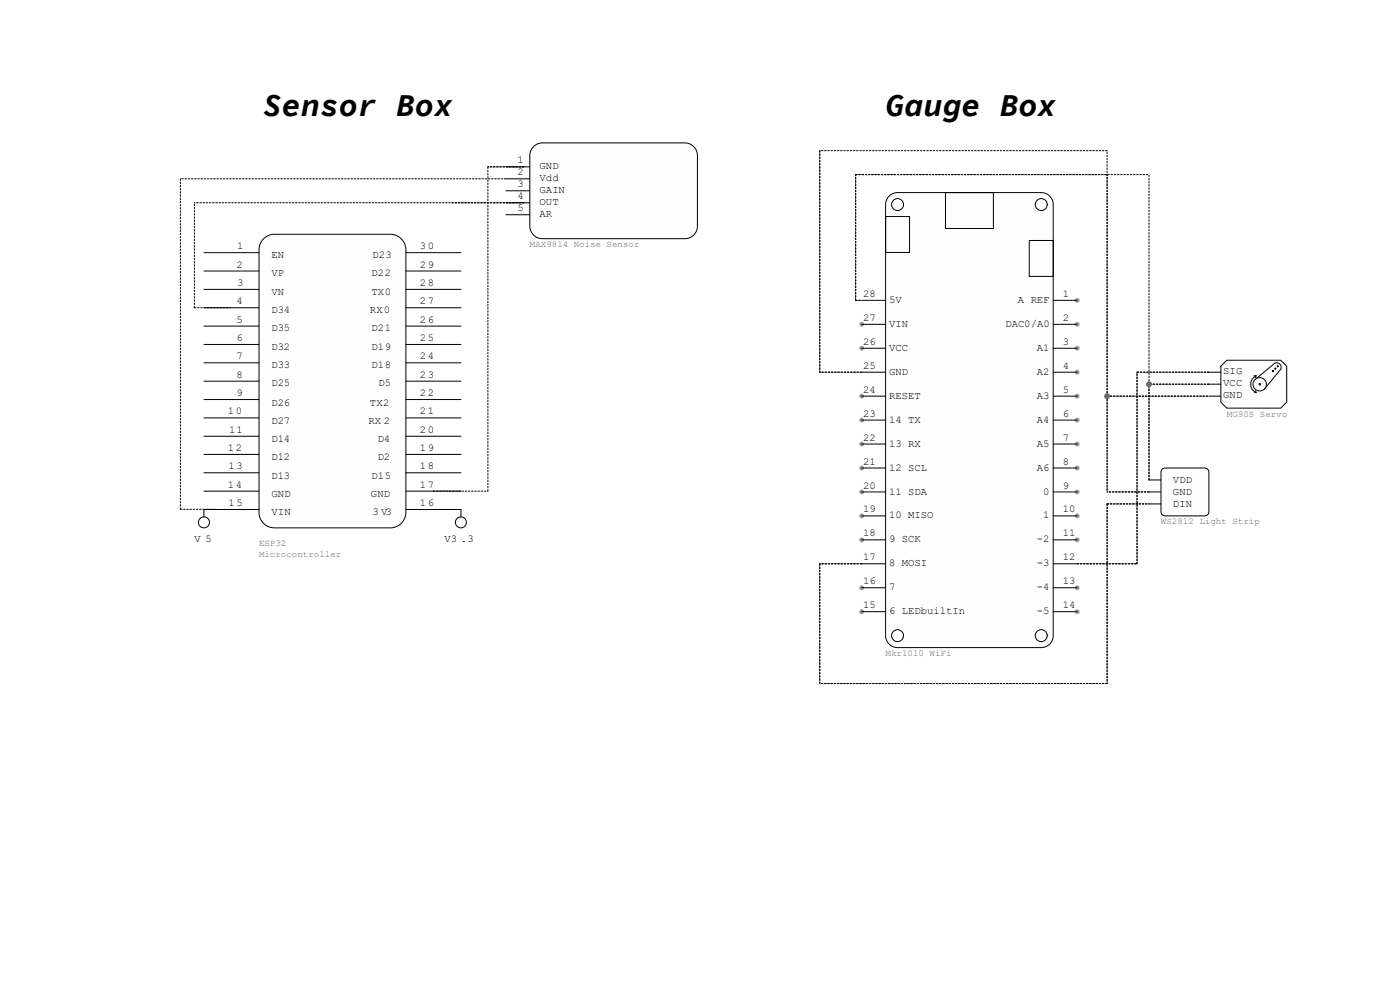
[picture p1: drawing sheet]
<svg xmlns="http://www.w3.org/2000/svg" width="297mm" height="210mm" viewBox="0 0 297 210" stroke-linecap="round" stroke-linejoin="round" font-family="sans-serif">
<path d="M113 31.3a2.68 2.68 0 0 1 2.1-1h30.2a2.68 2.68 0 0 1 2.7 2.7v15a2.66 2.66 0 0 1-2.7 2.6h-30.2a2.68 2.68 0 0 1-2.7-2.6v-15l.1-.6z" fill="#fffff3"/>
<path d="M113 31.3a2.68 2.68 0 0 1 2.1-1h30.2a2.68 2.68 0 0 1 2.7 2.7v15a2.66 2.66 0 0 1-2.7 2.6h-30.2a2.68 2.68 0 0 1-2.7-2.6v-15l.1-.6z" fill="none" stroke="#000" stroke-width=".21"/>
<path d="M259 77.7l1.3-1.3h11.4l1.3 1.3v7.6l-1.3 1.3h-11.4l-1.3-1.3z" fill="#fffff3"/>
<path d="M259 77.7l1.3-1.3h11.4l1.3 1.3v7.6l-1.3 1.3h-11.4l-1.3-1.3z" fill="none" stroke="#000" stroke-width=".21"/>
<path d="M188.8 41.4l1-.5h.6h30.5a2.55 2.55 0 0 1 2.5 2.5v91.4a2.55 2.55 0 0 1-2.5 2.6h-30.5a2.55 2.55 0 0 1-2.5-2.6v-91.4a2.54 2.54 0 0 1 .9-2z" fill="#fffff3"/>
<path d="M188.8 41.4l1-.5h.6h30.5a2.55 2.55 0 0 1 2.5 2.5v91.4a2.55 2.55 0 0 1-2.5 2.6h-30.5a2.55 2.55 0 0 1-2.5-2.6v-91.4a2.54 2.54 0 0 1 .9-2z" fill="none" stroke="#000" stroke-width=".21"/>
<g fill="#999">
<circle cx="228.5" cy="63.7" r=".51"/>
<circle cx="228.5" cy="68.8" r=".51"/>
<circle cx="228.5" cy="73.9" r=".51"/>
<circle cx="228.5" cy="79" r=".51"/>
<circle cx="228.5" cy="84" r=".51"/>
<circle cx="228.5" cy="89.1" r=".51"/>
<circle cx="228.5" cy="94.2" r=".51"/>
<circle cx="228.5" cy="99.3" r=".51"/>
<circle cx="228.5" cy="104.4" r=".51"/>
<circle cx="228.5" cy="109.4" r=".51"/>
<circle cx="228.5" cy="114.5" r=".51"/>
<circle cx="228.5" cy="124.7" r=".51"/>
<circle cx="228.5" cy="129.8" r=".51"/>
<circle cx="182.8" cy="129.8" r=".51"/>
<circle cx="182.8" cy="124.7" r=".51"/>
<circle cx="182.8" cy="114.5" r=".51"/>
<circle cx="182.8" cy="109.4" r=".51"/>
<circle cx="182.8" cy="104.4" r=".51"/>
<circle cx="182.8" cy="99.3" r=".51"/>
<circle cx="182.8" cy="94.2" r=".51"/>
<circle cx="182.8" cy="89.1" r=".51"/>
<circle cx="182.8" cy="84" r=".51"/>
<circle cx="182.8" cy="73.9" r=".51"/>
<circle cx="182.8" cy="68.8" r=".51"/>
</g>
<g fill="none" stroke="#000" stroke-width=".21">
<path d="M107.3 35.4h5.1M107.3 37.9h5.1M107.3 40.5h5.1M107.3 43h5.1M107.3 45.6h5.1M187.9 45.9h5.1v7.7h-5.1zM200.6 40.9h10.1v7.6h-10.1zM218.4 51h5v7.6h-5zM182.8 63.7h5.1M182.8 68.8h5.1M182.8 73.9h5.1M182.8 79h5.1"/>
<path d="M223.4 63.7h5.1M223.4 68.8h5.1M223.4 73.9h5.1M223.4 79h5.1M256.5 79h2.5M266 79.7h.5M266.5 79.7a1.93 1.93 0 0 0-1.2 1.8 1.93 1.93 0 0 0 1.2 1.8M266.5 79.7l-.1 .4M270.2 78.7l-.3-.1v.2h.2M270.7 78.2l-.2-.1v.2h.1M271.2 77.7l-.2-.1v.2h.1M182.8 84h5.1"/>
<path d="M182.8 89.1h5.1M182.8 94.2h5.1M182.8 99.3h5.1M223.4 84h5.1M223.4 89.1h5.1M223.4 94.2h5.1M223.4 99.3h5.1M256.5 84h2.5M256.5 81.5h2.5M266.1 83.3h.4M266.4 82.9l.1 .4M266.6 80.2l3.8-3.2a.95 .95 0 0 1 1.1 .2 .95 .95 0 0 1 .2 1.1l-3.4 4.2"/>
<path d="M267.4 81.5l-.1-.2-.2 .2 .3 .1M268.6 81.5a1.42 1.42 0 0 0-2.1-1.2 1.42 1.42 0 0 0 0 2.5 1.42 1.42 0 0 0 2.1-1.2M182.8 104.4h5.1M182.8 109.4h5.1M182.8 114.5h5.1M182.8 119.6h5.1M223.4 104.4h5.1M223.4 109.4h5.1M223.4 114.5h5.1M223.4 119.6h5.1M182.8 124.7h5.1M182.8 129.8h5.1"/>
<path d="M223.4 124.7h5.1M223.4 129.8h5.1"/>
<circle cx="190.4" cy="43.4" r="1.27"/>
<circle cx="220.9" cy="43.4" r="1.27"/>
<circle cx="190.4" cy="134.8" r="1.27"/>
<circle cx="220.9" cy="134.8" r="1.27"/>
</g>
<path d="M38.3 37.9v70.4M103.5 35.4v68.8M107.3 37.9h-69M111.1 35.4h-7.6M111.1 43h-15.2M111.1 43h-69.9M41.2 65.3v-22.3M38.3 108h7.6M91.9 104.2h11.6" fill="none" stroke="#000" stroke-width=".21" stroke-dasharray=".3 .3"/>
<path d="M246.5 99.5l.7-.2h8.4a.89 .89 0 0 1 .9 .9v8.4a.86 .86 0 0 1-.9 .8h-8.4a.86 .86 0 0 1-.9-.8v-8.4z" fill="#fffff3"/>
<path d="M246.5 99.5l.7-.2h8.4a.89 .89 0 0 1 .9 .9v8.4a.86 .86 0 0 1-.9 .8h-8.4a.86 .86 0 0 1-.9-.8v-8.4zM243.8 101.8h2.5M243.8 104.4h2.5M243.8 106.9h2.5" fill="none" stroke="#000" stroke-width=".21"/>
<g fill="none" stroke="#000" stroke-width=".21" stroke-dasharray=".3 .3">
<path d="M173.9 32v47M181.5 37h53.4M181.5 37h62.3M234.9 32h-61M181.5 63.7v-26.7M181.5 63.7h1.3M182.8 79h-8.9M241.2 79h15.3M234.9 84v-47M234.9 84h21.6M234.9 84v20.4M234.9 84v-52"/>
<path d="M243.8 81.5v-44.5M256.5 81.5h-12.7M173.9 119.6v25.4M182.8 119.6h-8.9M228.5 119.6h12.7M234.9 106.9v38.1M234.9 106.9h8.9M241.2 119.6v-40.6M243.8 104.4h-8.9M243.8 101.8v-20.3M234.9 145h-61"/>
</g>
<g fill="#566e70">
<circle cx="234.9" cy="84" r=".64"/>
<circle cx="243.8" cy="81.5" r=".64"/>
</g>
<path d="M55.9 50.7a3.2 3.2 0 0 1 2.3-1h24.6a3.3 3.3 0 0 1 3.3 3.3v55.7a3.3 3.3 0 0 1-3.3 3.3h-24.6a3.3 3.3 0 0 1-3.3-3.3v-55.7a3.3 3.3 0 0 1 1-2.3z" fill="#fffff3"/>
<g fill="none" stroke="#000" stroke-width=".21">
<path d="M43.3 53.6h11.6M43.3 57.5h11.6M55.9 50.7a3.2 3.2 0 0 1 2.3-1h24.6a3.3 3.3 0 0 1 3.3 3.3v55.7a3.3 3.3 0 0 1-3.3 3.3h-24.6a3.3 3.3 0 0 1-3.3-3.3v-55.7a3.3 3.3 0 0 1 1-2.3zM86.1 53.6h11.7M86.1 57.5h11.7M43.3 61.4h11.6M43.3 65.3h11.6M43.3 69.2h11.6M43.3 73.1h11.6M43.3 77h11.6M86.1 61.4h11.7M86.1 65.3h11.7"/>
<path d="M86.1 69.2h11.7M86.1 73.1h11.7M86.1 77h11.7M43.3 80.9h11.6M43.3 84.8h11.6M43.3 88.6h11.6M43.3 92.5h11.6M43.3 96.4h11.6M86.1 80.9h11.7M86.1 84.8h11.7M86.1 88.6h11.7M86.1 92.5h11.7"/>
<path d="M86.1 96.4h11.7M43.3 100.3h11.6M43.3 104.2h11.6M54.9 108.1h-11.6v1.5M86.1 100.3h11.7M86.1 104.2h11.7M86.1 108.1h11.7v1.5"/>
<circle cx="43.3" cy="110.8" r="1.17"/>
<circle cx="97.8" cy="110.8" r="1.17"/>
</g>
<path d="M41.2 65.3h7.7" fill="none" stroke="#000" stroke-width=".21" stroke-dasharray=".3 .3"/>
<g font-size="6.7">
<text x="55.8" y="24.6">Sensor Box</text>
<text x="187.9" y="24.6">Gauge Box</text>
</g>
<g font-size="2.2">
<text x="109.8" y="34.7">1</text>
<text x="114.5" y="35.9">GND</text>
<text x="109.8" y="37.2">2</text>
<text x="109.8" y="39.8">3</text>
<text x="114.5" y="38.5">Vdd</text>
<text x="114.5" y="41">GAIN</text>
<text x="109.8" y="42.3">4</text>
<text x="109.8" y="44.8">5</text>
<text x="114.4" y="46.1">AR</text>
<text x="114.5" y="43.6">OUT</text>
<text x="50.3" y="52.9">1</text>
<text x="89.1" y="52.9">30</text>
<text x="50.2" y="56.8">2</text>
<text x="57.6" y="54.7">EN</text>
<text x="57.6" y="58.6">VP</text>
<text x="78.8" y="58.6">D22</text>
<text x="79" y="54.7">D23</text>
<text x="89.1" y="56.8">29</text>
<text x="50.2" y="64.6">4</text>
<text x="50.3" y="60.7">3</text>
<text x="57.6" y="62.5">VN</text>
<text x="78.8" y="62.5">TX0</text>
<text x="89.1" y="60.7">28</text>
<text x="89.1" y="64.6">27</text>
<text x="183.1" y="63">28</text>
<text x="188.6" y="64.3">5V</text>
<text x="215.9" y="64.3">A REF</text>
<text x="225.5" y="63">1</text>
<text x="50.2" y="68.5">5</text>
<text x="57.6" y="66.4">D34</text>
<text x="57.6" y="70.3">D35</text>
<text x="78.5" y="66.4">RX0</text>
<text x="78.8" y="70.3">D21</text>
<text x="89.1" y="68.5">26</text>
<text x="183.1" y="68.1">27</text>
<text x="188.6" y="69.3">VIN</text>
<text x="213.3" y="69.3">DAC0/A0</text>
<text x="225.5" y="68.1">2</text>
<text x="50.2" y="72.3">6</text>
<text x="50.2" y="76.2">7</text>
<text x="57.6" y="74.2">D32</text>
<text x="78.8" y="74.2">D19</text>
<text x="89.1" y="72.3">25</text>
<text x="89.1" y="76.2">24</text>
<text x="183.1" y="73.2">26</text>
<text x="188.6" y="74.4">VCC</text>
<text x="220" y="74.4">A1</text>
<text x="225.5" y="73.2">3</text>
<text x="50.2" y="80.1">8</text>
<text x="50.2" y="84">9</text>
<text x="57.6" y="78.1">D33</text>
<text x="57.6" y="82">D25</text>
<text x="78.8" y="78.1">D18</text>
<text x="80.3" y="82">D5</text>
<text x="89.1" y="80.1">23</text>
<text x="89.1" y="84">22</text>
<text x="183.1" y="83.3">24</text>
<text x="183.1" y="78.2">25</text>
<text x="188.6" y="79.5">GND</text>
<text x="220" y="79.5">A2</text>
<text x="225.5" y="78.2">4</text>
<text x="225.5" y="83.3">5</text>
<text x="259.5" y="79.2">SIG</text>
<text x="259.5" y="81.8">VCC</text>
<text x="48.3" y="87.9">10</text>
<text x="57.6" y="86">D26</text>
<text x="57.6" y="89.9">D27</text>
<text x="78.1" y="89.9">RX 2</text>
<text x="78.5" y="86">TX2</text>
<text x="89.1" y="87.9">21</text>
<text x="183.1" y="88.4">23</text>
<text x="188.6" y="89.7">14 TX</text>
<text x="188.6" y="84.6">RESET</text>
<text x="220" y="84.6">A3</text>
<text x="220" y="89.7">A4</text>
<text x="225.5" y="88.4">6</text>
<text x="259.5" y="84.3">GND</text>
<text x="48.3" y="95.6">12</text>
<text x="48.6" y="91.8">11</text>
<text x="57.6" y="93.8">D14</text>
<text x="80.1" y="93.8">D4</text>
<text x="89.1" y="91.8">20</text>
<text x="89.1" y="95.6">19</text>
<text x="183.1" y="93.5">22</text>
<text x="188.6" y="94.7">13 RX</text>
<text x="220" y="94.7">A5</text>
<text x="225.5" y="93.5">7</text>
<text x="48.5" y="99.5">13</text>
<text x="57.6" y="97.7">D12</text>
<text x="57.6" y="101.6">D13</text>
<text x="78.8" y="101.6">D15</text>
<text x="80.1" y="97.7">D2</text>
<text x="89.1" y="99.5">18</text>
<text x="183.1" y="98.6">21</text>
<text x="188.6" y="99.8">12 SCL</text>
<text x="220" y="99.8">A6</text>
<text x="225.5" y="98.6">8</text>
<text x="48.3" y="103.4">14</text>
<text x="48.5" y="107.3">15</text>
<text x="57.6" y="105.5">GND</text>
<text x="78.7" y="105.5">GND</text>
<text x="89.1" y="103.4">17</text>
<text x="89.1" y="107.3">16</text>
<text x="183.1" y="103.6">20</text>
<text x="188.6" y="104.9">11 SDA</text>
<text x="221.3" y="104.9">0</text>
<text x="225.5" y="103.6">9</text>
<text x="248.8" y="102.4">VDD</text>
<text x="248.8" y="104.9">GND</text>
<text x="248.8" y="107.4">DIN</text>
<text x="57.6" y="109.3">VIN</text>
<text x="79" y="109.3">3 V3</text>
<text x="183.1" y="113.8">18</text>
<text x="183.1" y="108.7">19</text>
<text x="188.6" y="110">10 MISO</text>
<text x="221.3" y="110">1</text>
<text x="225.5" y="108.7">10</text>
<text x="225.5" y="113.8">11</text>
<text x="41.2" y="115.1">V 5</text>
<text x="94.3" y="115.1">V3 .3</text>
<text x="183.1" y="118.9">17</text>
<text x="188.6" y="115.1">9 SCK</text>
<text x="220" y="115.1">-2</text>
<text x="225.5" y="118.9">12</text>
<text x="183.1" y="124">16</text>
<text x="188.6" y="125.2">7</text>
<text x="188.6" y="120.1">8 MOSI</text>
<text x="220" y="120.1">-3</text>
<text x="220" y="125.2">-4</text>
<text x="225.5" y="124">13</text>
<text x="183.1" y="129">15</text>
<text x="188.6" y="130.3">6 LEDbuiltIn</text>
<text x="220" y="130.3">-5</text>
<text x="225.5" y="129">14</text>
</g>
<g font-size="1.9" fill="#566e70">
<text x="112.4" y="52.5">MAX9814 Noise Sensor</text>
<text x="260.3" y="88.4">MG90S Servo</text>
<text x="246.3" y="111.3">WS2812 Light Strip</text>
<text x="54.9" y="115.9">ESP32</text>
<text x="54.9" y="118.2">Microcontroller</text>
<text x="187.9" y="139.2">Mkr1010 WiFi</text>
</g>
</svg>
